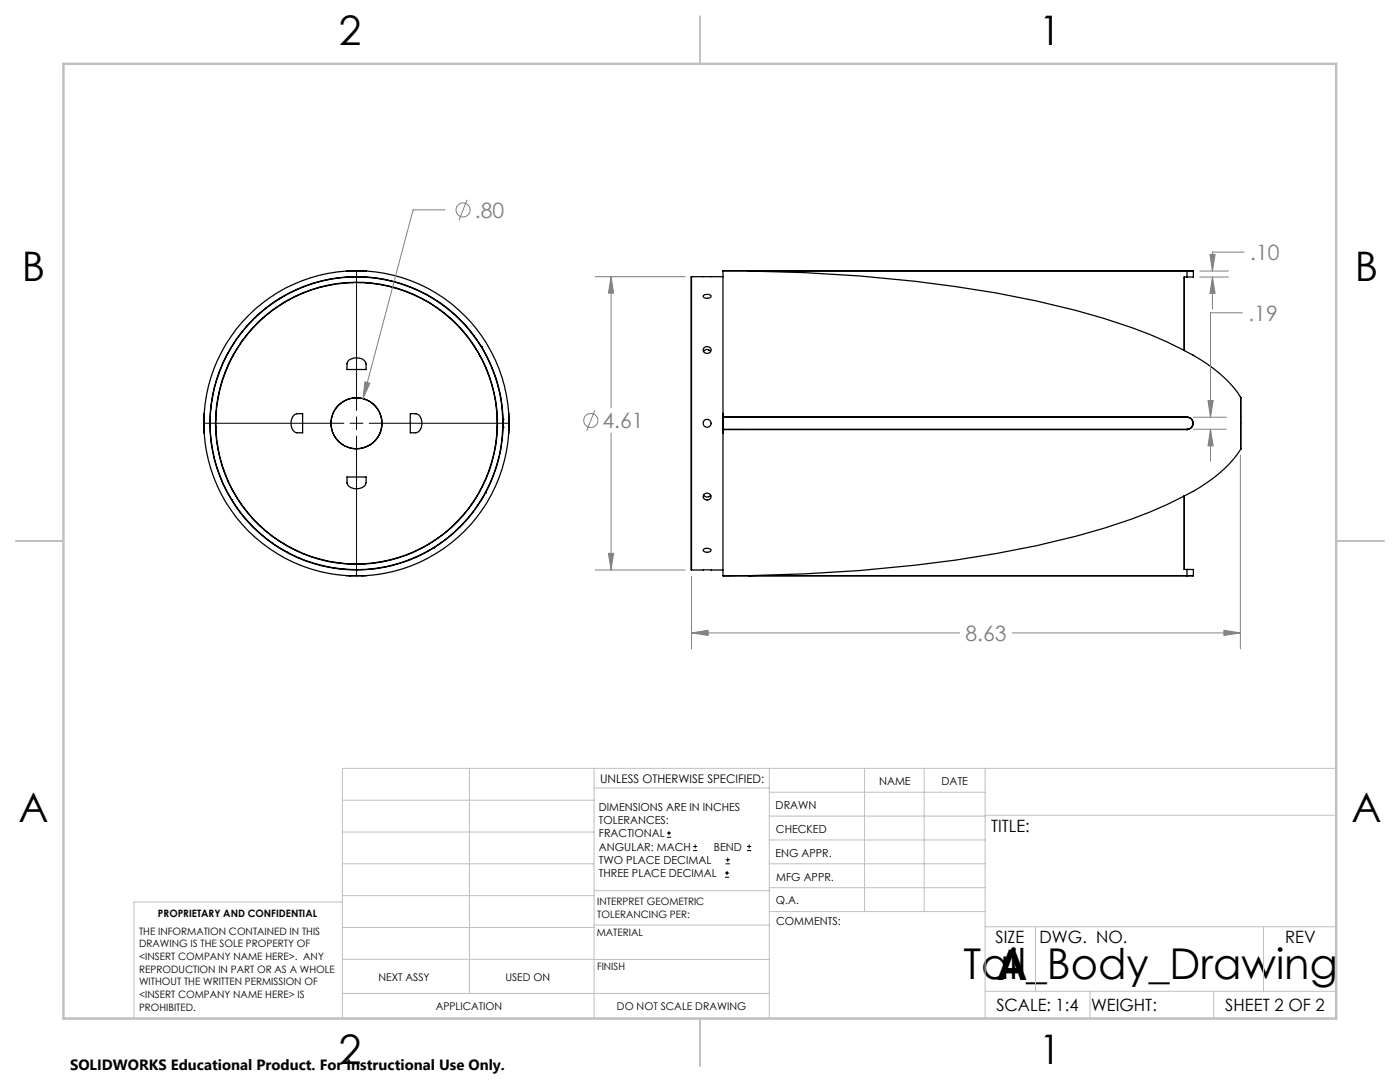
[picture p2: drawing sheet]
<svg xmlns="http://www.w3.org/2000/svg" width="279mm" height="216mm" viewBox="0 0 279 216" stroke-linecap="round" stroke-linejoin="round" font-family="sans-serif">
<g fill="none" stroke="#000" stroke-width=".25">
<path d="M55.8 59.5h.1M57.8 59.8h-.1M69.2 54.1a30.4 30.4 0 0 0-28.5 28.4M69.2 54.1h3.9M69.9 54l-.7 .1M69.9 54l3.2 .1M69.9 54h.1M70.3 55.2h.1M70.3 56.4h.1M71.9 56.4h.1M71.9 55.2h.1M73.1 54.1a30.4 30.4 0 0 1 28.4 28.4"/>
<path d="M84.5 59.8h.1M85.1 58.7h.1M138 55.2v58.5M138 55.2h6.3M140.4 58.9a1.08 1.08 0 0 1 1.5 .2 .96 .96 0 0 1-1.6 0zM144.3 54v28.5M144.3 54l5.2 .1M144.4 54h-.1M144.4 54h92.5M149.5 54.1a292.4 292.4 0 0 1 57.3 5.9 132.2 132.2 0 0 1 26.1 8.2l3.4 1.7M149.5 54.1h87.4M236.9 54l1.3 .1"/>
<path d="M236.9 55.3h-.6v14.6M236.9 54v.1M236.9 54.1h1.3M236.9 54.1v1.2M238.2 54.1v1.2h-1.3M45.4 70.5h.1M46.5 71v.1M47.2 69.7v.1M56.4 60.5h.1M69.7 71.8a2.52 2.52 0 0 1 3.3 .5l.1 1.4h-3.8a1.97 1.97 0 0 1 .4-1.9zM85.8 60.5l.1 .1M95 69.7l.1 .1"/>
<path d="M95.8 71v.1M96.1 69.1h.1M140.4 70.1a.83 .83 0 0 1 1.4 0M140.5 69.4a.74 .74 0 0 1 1.3 0 .74 .74 0 0 1-.5 1.1 .71 .71 0 0 1-.8-.3 .71 .71 0 0 1 0-.8zM236.3 69.9l.6 .3a30.5 30.5 0 0 1 10.1 8.1l.6 1M247.6 79.3v10.3M40.7 86.4a30.4 30.4 0 0 0 28.5 28.5M40.7 82.5v3.9M43.1 85.2h.1M43.1 83.7h.1M46.2 99.8h.1M46.5 97.8v.1"/>
<path d="M47.2 99.1v.1M59.3 86.3a1.67 1.67 0 0 1-1.2-2 1.71 1.71 0 0 1 1.2-1.8h1.1v3.9h-1.1M69.3 95.2h3.8v1.1a2.09 2.09 0 0 1-3 1l-.8-.7zM81.9 82.5l1.1 .1a1.74 1.74 0 0 1 1.2 2 1.71 1.71 0 0 1-1.2 1.8h-1.1zM95.8 97.8v.1M96.9 98.4h.1M99.2 85.2v.1M99.2 83.7h.1M100.4 85.3h.1M100.4 83.7h.1M101.5 86.4a30.4 30.4 0 0 1-28.4 28.5M101.5 82.5v3.9"/>
<path d="M140.4 98.8a.86 .86 0 0 0 1.4 0M140.5 98.6a.73 .73 0 0 1 1.2 .1 .73 .73 0 0 1-.4 1.1 .71 .71 0 0 1-.8-.3 .71 .71 0 0 1 0-.9zM144.3 86.4v28.5M144.3 82.5v.7M144.3 82.5v3.9M144.3 85.7v.7M144.3 85.7h92.6M144.3 83.2l.1 .1M144.4 85.7h-.1M144.4 85.7h92.5M144.4 83.3v2.4M144.4 83.3h92.5"/>
<path d="M236.3 99l.1 14.6h.5M236.3 99a97.2 97.2 0 0 1-21.6 8 261.6 261.6 0 0 1-54.2 7.5l-11 .4M236.9 83.3a1.2 1.2 0 0 1 1.2 1.2 1.2 1.2 0 0 1-1.2 1.2M236.9 83.2v.1M236.9 83.2a1.27 1.27 0 0 1 1.3 1.3 1.27 1.27 0 0 1-1.3 1.2M236.9 85.7h.1M236.9 83.2h-92.6M237.1 85.7h-.3M238.1 84.4v.2M247.6 89.6a27.3 27.3 0 0 1-10.3 8.9l-1 .5M56.4 108.4h.1M57.2 110.2h.1"/>
<path d="M57.7 109.1h.1M69.2 114.9h.7M69.2 114.9h3.9M69.9 114.9h.1M70.3 112.5h.1M71.9 112.5h.1M73.1 114.9h-3.2M84.6 109.1h-.1M85.9 108.4h-.1M86.5 109.4h.1M138 113.7h6.3M140.4 109.6a1.01 1.01 0 0 1 1.5 .2 .96 .96 0 0 1-1.6-.1z"/>
<path d="M144.3 114.9h.1M144.4 114.9h92.5M149.5 114.9h-5.2M149.5 114.9h87.4M236.9 113.6h1.3v1.3M236.9 114.9h.1M236.9 114.9h1.3M236.9 113.6v1.3M238.2 114.9h-1.3"/>
<circle cx="71.1" cy="84.5" r="28.1"/>
<circle cx="71.1" cy="84.5" r="5.1"/>
<circle cx="71.1" cy="84.5" r="29.3"/>
<circle cx="71.1" cy="84.5" r="29.2"/>
<circle cx="71.2" cy="84.5" r="28.1"/>
<circle cx="141.1" cy="84.4" r=".8"/>
</g>
<g fill="none" stroke="#808080" stroke-width=".2">
<path d="M93.2 39.9l-1.6 4M88.8 41.9h-6.4l-9.9 37.6M118.8 55.2h17.9M122 55.2l.4 3.3h-1zM122 55.2v26.2M239.4 55.3h5.7M239.4 54.1h5.7M241.5 50.8h1l-.5 3.3zM242 55.3l.5 3.3h-1zM242 55.3v6.3M248.3 50.3h-6.3v3.8M72.8 76.2l1 .3-1.3 3z"/>
<path d="M241.1 79.9h1l-.5 3.4zM247.9 62.4h-6.3v20.9M118.7 81.9l-1.6 4M122 86.4v27.3M238.2 83.3h6.6M238.2 85.7h6.6M241.6 85.7l.5 3.3h-1zM241.6 85.7v6.3M247.5 90.8v38.7M118.8 113.7h17.9M121.4 110.4h1l-.4 3.3zM138 115v14.5"/>
<path d="M138 126.3l3.3-.5v1zM138 126.3h53.5M202 126.3h45.5M244.3 125.8l3.2 .5-3.2 .5z"/>
<circle cx="92.4" cy="41.9" r="1.41"/>
<circle cx="117.9" cy="83.9" r="1.4"/>
</g>
<g fill="none" stroke="#000" stroke-width=".2">
<path d="M71.2 53.9v28M40.6 84.5h28M69.9 84.5h2.5M71.2 83.2v2.5M71.2 87v28M73.7 84.5h28M133.1 167.1h.8M133.1 166.2h.8M133.5 165.8v.9M138.3 169.7h.8M138.3 168.9h.8M138.7 168.5v.8"/>
<path d="M144.7 175h.8M144.7 174.2h.8M144.8 172.4h.9M144.8 171.6h.9M145.1 173.8v.8M145.2 171.1v.9M149.1 169.7h.8M149.1 168.9h.8M149.5 168.5v.8"/>
</g>
<g fill="none" stroke="#c0c0c0" stroke-width=".2">
<path d="M68.3 159.7h50.3M93.7 153.3v44.9M118.6 153.3v49.9M118.6 157.2h34.9M153.5 153.3v49.9M153.5 158.1h43.1M172.5 153.3v28.6M184.4 153.3v28.6M196.6 153.3v49.9M266.7 153.3h-198.4v49.9M68.3 178.7h50.3M68.3 172.4h50.3"/>
<path d="M68.3 166h50.3M68.3 180h-41.6v23.2M118.6 177.7h35M153.5 167.6h43.1M153.5 162.8h43.1M153.5 172.4h43.1M153.5 177.1h43.1M196.6 162.7h70.1M68.3 198.2h85.2M68.3 191.4l85.2 .1M68.3 185.1h50.3M118.6 184.6h35"/>
<path d="M153.6 181.9h43M196.6 197.8h70.1M196.6 184.9h70.1M206.7 184.9v12.9M217.5 197.8v5.4M242.2 197.8v5.4M252.2 184.9v12.9"/>
</g>
<path d="M139.7 3.2v9.5M3.1 107.9h9.6M266.7 107.9h9.5M139.7 203.2v9.6" fill="none" stroke="#c0c0c0" stroke-width=".25"/>
<path d="M12.7 12.7h254v190.5h-254z" fill="none" stroke="#c0c0c0" stroke-width=".5"/>
<path d="M72.8 76.2l-.3 3.3 1.3-3zM122 55.2l.4 3.3h-1zM121.4 110.4h1l-.4 3.3zM138 126.3l3.3-.5v1zM244.3 125.8l3.2 .5-3.2 .5zM241.1 79.9h1l-.5 3.4zM241.6 85.7l.5 3.3h-1zM242 55.3l.5 3.3h-1zM241.5 50.8h1l-.5 3.3z" fill="#808080"/>
<g font-size="8.5">
<text x="192.3" y="195.4">Tail_Body_Drawing</text>
<text x="198.9" y="195.5">A</text>
</g>
<g font-size="8.1">
<text x="67.6" y="8.9">2</text>
<text x="207.3" y="8.9">1</text>
<text x="4.4" y="56.1">B</text>
<text x="270.4" y="56.1">B</text>
<text x="3.7" y="164.1">A</text>
<text x="269.7" y="164.1">A</text>
<text x="67.6" y="212.4">2</text>
<text x="207.3" y="212.4">1</text>
</g>
<g font-size="4.2" fill="#808080">
<text x="94.8" y="43.4">.80</text>
<text x="249.5" y="51.9">.10</text>
<text x="249.1" y="64">.19</text>
<text x="120.3" y="85.4">4.61</text>
<text x="192.7" y="127.9">8.63</text>
</g>
<g font-size="3.4">
<text x="197.8" y="166">TITLE:</text>
<text x="198.7" y="188.1">SIZE</text>
<text x="207.5" y="188.1">DWG. NO.</text>
<text x="256.5" y="188.2">REV</text>
<text x="198.8" y="201.7">SCALE: 1:4</text>
<text x="217.7" y="201.8">WEIGHT:</text>
<text x="244.5" y="201.7">SHEET 2 OF 2</text>
</g>
<text font-size="3" x="14" y="213.5">SOLIDWORKS Educational Product. For Instructional Use Only.</text>
<text font-size="2.4" x="119.8" y="156.2">UNLESS OTHERWISE SPECIFIED:</text>
<g font-size="2.2">
<text x="119.5" y="161.8">DIMENSIONS ARE IN INCHES</text>
<text x="154.8" y="161.4">DRAWN</text>
<text x="175.4" y="156.6">NAME</text>
<text x="187.9" y="156.7">DATE</text>
<text x="119.5" y="164.4">TOLERANCES:</text>
<text x="119.5" y="167.1">FRACTIONAL</text>
<text x="154.9" y="166.3">CHECKED</text>
<text x="119.5" y="169.7">ANGULAR: MACH</text>
<text x="119.5" y="172.4">TWO PLACE DECIMAL</text>
<text x="142.5" y="169.7">BEND</text>
<text x="154.8" y="170.9">ENG APPR.</text>
<text x="119.5" y="175">THREE PLACE DECIMAL</text>
<text x="154.9" y="175.7">MFG APPR.</text>
<text x="154.9" y="180.4">Q.A.</text>
<text x="154.9" y="184.6">COMMENTS:</text>
</g>
<g font-size="2.1">
<text x="75.5" y="195.7">NEXT ASSY</text>
<text x="100.9" y="195.7">USED ON</text>
<text x="86.9" y="201.5">APPLICATION</text>
<text x="123.1" y="201.6">DO NOT SCALE DRAWING</text>
</g>
<g font-size="2">
<text x="31.5" y="182.9">PROPRIETARY AND CONFIDENTIAL</text>
<text x="119.2" y="180.6">INTERPRET GEOMETRIC</text>
<text x="119.2" y="183.1">TOLERANCING PER:</text>
<text x="27.8" y="186.5">THE INFORMATION CONTAINED IN THIS</text>
<text x="27.8" y="189">DRAWING IS THE SOLE PROPERTY OF</text>
<text x="27.8" y="191.6">&lt;INSERT COMPANY NAME HERE&gt;. ANY</text>
<text x="119.1" y="186.7">MATERIAL</text>
<text x="27.8" y="194.1">REPRODUCTION IN PART OR AS A WHOLE</text>
<text x="27.8" y="196.6">WITHOUT THE WRITTEN PERMISSION OF</text>
<text x="119.1" y="193.5">FINISH</text>
<text x="27.8" y="199.1">&lt;INSERT COMPANY NAME HERE&gt; IS</text>
<text x="27.8" y="201.7">PROHIBITED.</text>
</g>
</svg>
